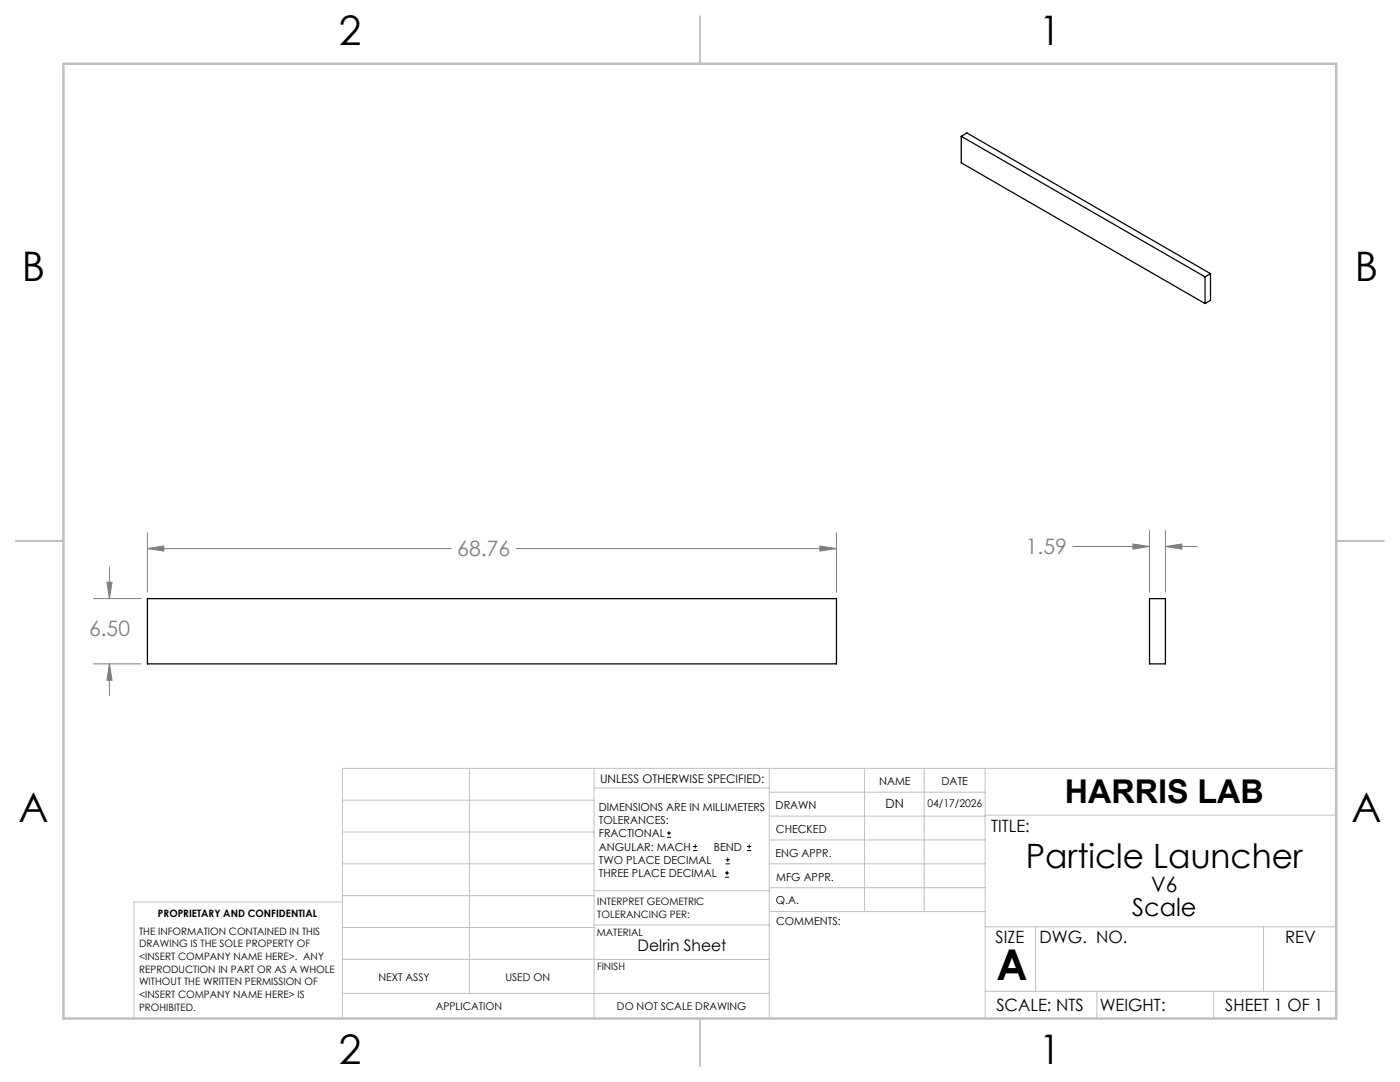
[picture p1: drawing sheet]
<svg xmlns="http://www.w3.org/2000/svg" width="279mm" height="216mm" viewBox="0 0 279 216" stroke-linecap="round" stroke-linejoin="round" font-family="sans-serif">
<path d="M191.8 27.2l48.7 28M191.8 27.2v5.3l48.7 28.1M191.8 27.2l1.2-.7 48.6 28.1M240.5 55.2v5.4M241.6 54.6v5.3l-1.1 .7M241.6 54.6l-1.1 .6M29.4 119.5h137.5v13h-137.5zM229.4 119.5h3.2v13h-3.2z" fill="none" stroke="#000" stroke-width=".25"/>
<g fill="none" stroke="#000" stroke-width=".2">
<path d="M133.1 167.1h.8M133.1 166.2h.8M133.5 165.8v.9M138.3 169.7h.8M138.3 168.9h.8M138.7 168.5v.8M144.7 175h.8M144.7 174.2h.8M144.8 172.4h.9M144.8 171.6h.9M145.1 173.8v.8M145.2 171.1v.9"/>
<path d="M149.1 169.7h.8M149.1 168.9h.8M149.5 168.5v.8"/>
</g>
<g fill="none" stroke="#808080" stroke-width=".2">
<path d="M18.7 119.5h9.5M21.3 116.2h1.1l-.6 3.3zM21.8 113.1v6.4M29.4 109.5l3.3-.6v1.1zM29.4 106.3v11.9M29.4 109.5h60.7M103 109.5h63.9M163.6 108.9l3.3 .6-3.3 .5zM166.9 106.3v11.9M214.1 109h15.3M226.1 108.5l3.3 .5-3.3 .6zM229.4 105.9v12.3"/>
<path d="M232.6 109l3.3-.5v1.1zM232.6 105.9v12.3M232.6 109h6.3M18.7 132.5h9.5M21.8 132.5l.6 3.2h-1.1zM21.8 132.5v6.3"/>
</g>
<g fill="none" stroke="#c0c0c0" stroke-width=".2">
<path d="M68.3 159.7h50.3M93.7 153.3v44.9M118.6 153.3v49.9M118.6 157.2h34.9M153.5 153.3v49.9M153.5 158.1h43.1M172.5 153.3v28.6M184.4 153.3v28.6M196.6 153.3v49.9M266.7 153.3h-198.4v49.9M68.3 178.7h50.3M68.3 172.4h50.3"/>
<path d="M68.3 166h50.3M68.3 180h-41.6v23.2M118.6 177.7h35M153.5 167.6h43.1M153.5 162.8h43.1M153.5 172.4h43.1M153.5 177.1h43.1M196.6 162.7h70.1M68.3 198.2h85.2M68.3 191.4l85.2 .1M68.3 185.1h50.3M118.6 184.6h35"/>
<path d="M153.6 181.9h43M196.6 197.8h70.1M196.6 184.9h70.1M206.7 184.9v12.9M218.9 197.8v5.4M242.2 197.8v5.4M252.2 184.9v12.9"/>
</g>
<path d="M139.7 3.2v9.5M3.1 107.9h9.6M266.7 107.9h9.5M139.7 203.2v9.6" fill="none" stroke="#c0c0c0" stroke-width=".25"/>
<path d="M12.7 12.7h254v190.5h-254z" fill="none" stroke="#c0c0c0" stroke-width=".5"/>
<path d="M21.8 132.5l.6 3.2h-1.1zM21.3 116.2h1.1l-.6 3.3zM29.4 109.5l3.3-.6v1.1zM163.6 108.9l3.3 .6-3.3 .5zM232.6 109l3.3-.5v1.1zM226.1 108.5l3.3 .5-3.3 .6z" fill="#808080"/>
<text font-size="8.5" x="198.9" y="195.5">A</text>
<g font-size="8.1">
<text x="67.6" y="8.9">2</text>
<text x="207.3" y="8.9">1</text>
<text x="4.4" y="56.2">B</text>
<text x="270.4" y="56.2">B</text>
<text x="3.7" y="164.1">A</text>
<text x="269.7" y="164.1">A</text>
<text x="67.6" y="212.4">2</text>
<text x="207.3" y="212.4">1</text>
</g>
<text font-size="6.7" x="204.7" y="173.1">Particle Launcher</text>
<text font-size="6.5" x="212.5" y="160.2">HARRIS LAB</text>
<text font-size="4.9" x="225.9" y="182.7">Scale</text>
<g font-size="4.2" fill="#808080">
<text x="91.3" y="111">68.76</text>
<text x="204.7" y="110.6">1.59</text>
<text x="17.8" y="127">6.50</text>
</g>
<text font-size="4.2" x="229.8" y="177.9">V6</text>
<g font-size="3.4">
<text x="197.8" y="166">TITLE:</text>
<text x="198.7" y="188.1">SIZE</text>
<text x="207.5" y="188.1">DWG. NO.</text>
<text x="256.5" y="188.2">REV</text>
<text x="198.8" y="201.7">SCALE: NTS</text>
<text x="219.5" y="201.8">WEIGHT:</text>
<text x="244.5" y="201.7">SHEET 1 OF 1</text>
</g>
<text font-size="3.2" x="127.2" y="189.8">Delrin Sheet</text>
<text font-size="2.5" x="176.7" y="161.3">DN</text>
<text font-size="2.4" x="119.8" y="156.2">UNLESS OTHERWISE SPECIFIED:</text>
<g font-size="2.2">
<text x="119.5" y="161.8">DIMENSIONS ARE IN MILLIMETERS</text>
<text x="154.8" y="161.4">DRAWN</text>
<text x="175.4" y="156.6">NAME</text>
<text x="187.9" y="156.7">DATE</text>
<text x="119.5" y="164.4">TOLERANCES:</text>
<text x="119.5" y="167.1">FRACTIONAL</text>
<text x="154.9" y="166.3">CHECKED</text>
<text x="119.5" y="169.7">ANGULAR: MACH</text>
<text x="119.5" y="172.4">TWO PLACE DECIMAL</text>
<text x="142.5" y="169.7">BEND</text>
<text x="154.8" y="170.9">ENG APPR.</text>
<text x="119.5" y="175">THREE PLACE DECIMAL</text>
<text x="154.9" y="175.7">MFG APPR.</text>
<text x="154.9" y="180.4">Q.A.</text>
<text x="154.9" y="184.6">COMMENTS:</text>
</g>
<g font-size="2.1">
<text x="185.1" y="161.1">04/17/2026</text>
<text x="75.5" y="195.7">NEXT ASSY</text>
<text x="100.9" y="195.7">USED ON</text>
<text x="86.9" y="201.5">APPLICATION</text>
<text x="123.1" y="201.6">DO NOT SCALE DRAWING</text>
</g>
<g font-size="2">
<text x="31.5" y="182.9">PROPRIETARY AND CONFIDENTIAL</text>
<text x="119.2" y="180.6">INTERPRET GEOMETRIC</text>
<text x="119.2" y="183.1">TOLERANCING PER:</text>
<text x="27.8" y="186.5">THE INFORMATION CONTAINED IN THIS</text>
<text x="27.8" y="189">DRAWING IS THE SOLE PROPERTY OF</text>
<text x="27.8" y="191.6">&lt;INSERT COMPANY NAME HERE&gt;. ANY</text>
<text x="119.1" y="186.7">MATERIAL</text>
<text x="27.8" y="194.1">REPRODUCTION IN PART OR AS A WHOLE</text>
<text x="27.8" y="196.6">WITHOUT THE WRITTEN PERMISSION OF</text>
<text x="119.1" y="193.5">FINISH</text>
<text x="27.8" y="199.1">&lt;INSERT COMPANY NAME HERE&gt; IS</text>
<text x="27.8" y="201.7">PROHIBITED.</text>
</g>
</svg>
